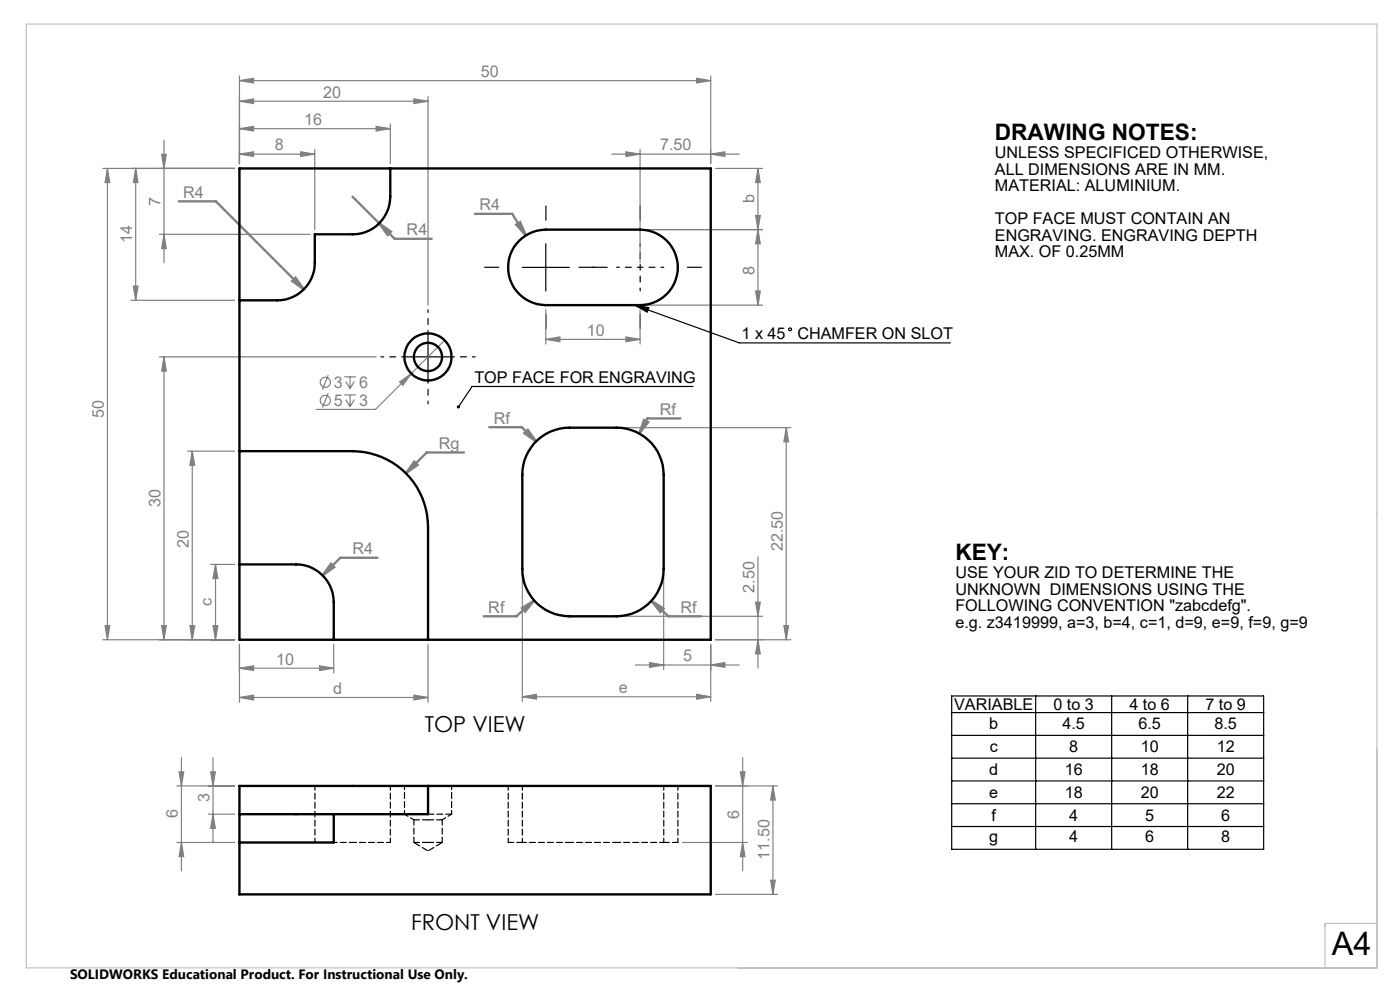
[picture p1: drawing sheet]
<svg xmlns="http://www.w3.org/2000/svg" width="297mm" height="210mm" viewBox="0 0 297 210" stroke-linecap="round" stroke-linejoin="round" font-family="sans-serif">
<g fill="none" stroke="#808080" stroke-width=".25">
<path d="M50.8 17.1l3-.5v1zM50.8 16.1v18.6M50.8 17.1h100M147.8 16.6l3 .5-3 .5zM150.8 16.1v18.6M21.8 35.7h28M22.8 35.7l.5 3h-1zM22.8 35.7v100M28.8 35.7v28M28.8 35.7l.5 3h-1zM34.3 32.7h1l-.5 3zM34.8 29.7v26"/>
<path d="M50.8 32.7l3-.5v1zM50.8 27.3l3-.5v1zM50.8 21.5l3-.5v1zM50.8 32.7h16M50.8 27.3h32M50.8 21.5h40M63.8 32.2l3 .5-3 .5zM66.8 31.7v17M79.8 26.8l3 .5-3 .5zM82.8 26.3v8.4M87.8 21l3 .5-3 .5zM90.8 20.5v44.2"/>
<path d="M129.8 32.7h27M132.8 32.2l3 .5-3 .5zM135.8 31.7v24M150.8 32.7l3-.5v1zM151.8 35.7h10M160.8 35.7l.5 3h-1zM160.8 35.7v29M33.8 49.7h32M34.8 49.7l.5 3h-1zM136.8 48.7h25M160.3 45.7h1l-.5 3zM160.8 48.7l.5 3h-1z"/>
<path d="M27.8 63.7h22M28.3 60.7h1l-.5 3zM33.8 75.7h46M34.8 75.7v60M34.8 75.7l.5 3h-1zM69.6 79.6l-1.2 3M73 79.9h2.5M74.3 79.9v2.5M94.3 72.2l-14.6 14.6h-12.6M115.8 72l3-.5v1zM115.8 65.7v7.3M115.8 72h20"/>
<path d="M132.8 71.5l3 .5-3 .5zM135.8 65.7v7.3M136.8 64.7h25M160.3 61.7h1l-.5 3zM39.8 95.7h10M40.8 95.7l.5 3h-1zM40.8 95.7v40M69.6 83.4l-1.2 3.1M73 83.8h2.5M73.3 80.9l1 1.5M73.3 84.8l1 1.4M74.3 83.8v2.4"/>
<path d="M75.2 80.9l-.9 1.5M75.2 84.8l-.9 1.4M84.8 81l2.4-1.7-1.7 2.4zM131.8 90.7h36M166.8 90.7l.5 3h-1zM166.8 90.7v45M44.7 119.7h5.1M45.7 119.7v16M45.7 119.7l.5 3h-1zM160.8 118.1v23.6M21.8 135.7h28M22.3 132.7h1l-.5 3z"/>
<path d="M34.3 132.7h1l-.5 3zM40.3 132.7h1l-.5 3zM45.2 132.7h1l-.5 3zM50.8 136.7v12.3M70.8 136.7v6M90.8 136.7v12.3M110.8 121.7v27.1M131.8 130.7h30M140.8 121.7v20.4M150.8 136.7v12.1M160.3 127.7h1l-.5 3zM160.8 135.7l.5 3h-1z"/>
<path d="M166.3 132.7h1l-.5 3zM167.8 135.7h-16M50.8 141.7l3-.5v1zM50.8 147.9l3-.4v1zM50.8 141.7h20M50.8 147.9h40M67.8 141.2l3 .5-3 .5zM87.8 147.5l3 .4-3 .6zM110.8 147.8l3-.5v1zM110.8 147.8h40M134.8 141.1h22M137.8 140.5l3 .6-3 .5z"/>
<path d="M147.8 147.3l3 .5-3 .5zM150.8 141.1l3-.6v1.1zM37.5 178.7h12.3M37.5 166.7h12.3M38 163.7h1l-.5 3zM38.5 160.7v24M38.5 178.7l.5 3h-1zM44.2 172.7h5.6M44.7 163.7h1l-.5 3zM45.2 172.7l.5 3h-1zM45.2 160.7v18M144.8 178.7h13.8"/>
<path d="M151.8 166.7h13.2M157.1 163.7h.9l-.4 3zM157.6 160.7v24M157.6 178.7l.4 3h-.9zM164 166.7v23M164 166.7l.5 3h-1zM151.8 189.7h13.2M163.5 186.7h1l-.5 3z"/>
<circle cx="69" cy="84.9" r="1.08"/>
<circle cx="69" cy="81.1" r="1.08"/>
</g>
<g fill="none" stroke="#000" stroke-width=".25">
<path d="M110.8 56.7h10M115.8 51.7v10M85.8 75.7h10M90.8 70.7v10M134.7 64.7l22.1 8h44.8M134.7 64.7l3 .6-.4 .9zM147 82h-46.8l-2.9 4.3M201.9 147.6h66.2v32.6h-66.2zM201.9 151.2h66.2M201.9 156h66.2M219.7 147.6v32.6M235.8 147.6v32.6"/>
<path d="M252 147.6v32.6M201.9 160.8h66.2M201.9 165.7h66.2M201.9 170.5h66.2M201.9 175.3h66.2"/>
<circle cx="167.6" cy="69.9" r=".31"/>
</g>
<g fill="none" stroke="#808080" stroke-width=".5">
<path d="M37.9 42.7h7.9l18.7 18.7M62 59.6l.7-.7 1.8 2.5zM74.8 41.7l5.6 5.7M80.4 47.4l2.5 1.7-.7 .7zM80.4 47.4l3.3 3.3h7.9M100.8 45.4h7.9l2.8 4.5M109.5 47.7l.8-.6 1.2 2.8zM87.9 97.9l.7 .7-2.5 1.8zM98.4 96h-7.9l-4.4 4.4M103.8 90.6h6.9l3 3.1M111.2 91.9l.8-.7 1.7 2.5zM136.6 89.1l.9 .5-1.9 2.4z"/>
<path d="M144.3 88.8h-6.9l-1.8 3.2M70.2 119.6l.7 .7-2.5 1.8zM80.1 118.3h-7.9l-3.8 3.8M110.7 129l2.6-1.6-1.9 2.3zM113.3 127.4l-3.8 3.3h-6.9M138.2 127.5l2.6 1.6-.7 .7zM138.2 127.5l3.6 3.2h7"/>
</g>
<path d="M105.8 56.7h-3M115.8 46.7v-3M125.8 56.7h3M125.8 56.7h-3M125.8 56.7h.1M135.8 46.7v-3M145.8 56.7h3M115.8 66.7v3M135.8 66.7v3" fill="none" stroke="#000" stroke-width=".25" stroke-dasharray="15.2 1.3 1.3 1.3"/>
<path d="M135.8 56.7h5M135.8 56.7v-5M135.8 56.7h-5M135.8 56.7v5M85.8 75.7h-5M90.8 70.7v-5M95.8 75.7h5M90.8 80.7v5" fill="none" stroke="#000" stroke-width=".25" stroke-dasharray="15.2 1.3 1.3 1.3" stroke-dashoffset="14.6"/>
<path d="M5.6 5.1h286.5v200.2h-286.5zM292.1 195.9h-11v9.4" fill="none" stroke="#c0c0c0" stroke-width=".25"/>
<path d="M134.7 64.7l3 .6-.4 .9zM96.9 86.1l.1 .5 .3-.3-.3 .3a.34 .34 0 0 0 .5-.1 .34 .34 0 0 0-.1-.5 .34 .34 0 0 0-.5 .1z" fill="#000"/>
<g fill="#808080">
<path d="M147.8 16.6l3 .5-3 .5zM50.8 17.1l3-.5v1z"/>
<path d="M150.8 141.1l3-.6v1.1zM137.8 140.5l3 .6-3 .5zM147.8 147.3l3 .5-3 .5zM110.8 147.8l3-.5v1z"/>
<path d="M50.8 141.7l3-.5v1zM67.8 141.2l3 .5-3 .5zM50.8 147.9l3-.4v1zM87.8 147.5l3 .4-3 .6zM132.8 32.2l3 .5-3 .5zM150.8 32.7l3-.5v1zM84.8 81l.7 .7 1.7-2.4zM50.8 32.7l3-.5v1zM63.8 32.2l3 .5-3 .5zM50.8 27.3l3-.5v1zM79.8 26.8l3 .5-3 .5zM50.8 21.5l3-.5v1zM87.8 21l3 .5-3 .5z"/>
<path d="M40.3 132.7h1l-.5 3zM40.8 95.7l.5 3h-1zM166.3 132.7h1l-.5 3zM166.8 90.7l.5 3h-1z"/>
<path d="M157.6 178.7l.4 3h-.9zM157.1 163.7h.9l-.4 3z"/>
<path d="M160.8 48.7l.5 3h-1zM160.3 61.7h1l-.5 3z"/>
<path d="M44.7 163.7h1l-.5 3zM45.2 172.7l.5 3h-1zM38 163.7h1l-.5 3zM38.5 178.7l.5 3h-1zM164 166.7l.5 3h-1zM163.5 186.7h1l-.5 3zM22.8 35.7l.5 3h-1zM22.3 132.7h1l-.5 3zM45.7 119.7l.5 3h-1zM45.2 132.7h1l-.5 3zM160.3 127.7h1l-.5 3zM160.8 135.7l.5 3h-1zM160.8 35.7l.5 3h-1zM160.3 45.7h1l-.5 3zM34.3 32.7h1l-.5 3zM34.8 49.7l.5 3h-1zM28.8 35.7l.5 3h-1zM28.3 60.7h1l-.5 3zM34.8 75.7l.5 3h-1zM34.3 132.7h1l-.5 3z"/>
<path d="M115.8 72l3-.5v1zM132.8 71.5l3 .5-3 .5z"/>
<path d="M70.2 119.6l-1.8 2.5 2.5-1.8zM136.6 89.1l-1 2.9 1.9-2.4zM87.9 97.9l-1.8 2.5 2.5-1.8zM109.5 47.7l2 2.2-1.2-2.8zM110.7 129l.7 .7 1.9-2.3zM138.2 127.5l1.9 2.3 .7-.7zM62.7 58.9l-.7 .7 2.5 1.8zM80.4 47.4l1.8 2.4 .7-.7zM111.2 91.9l2.5 1.8-1.7-2.5z"/>
</g>
<g fill="none" stroke="#000" stroke-width=".5">
<path d="M50.8 35.7h100v100h-100zM82.8 35.7v6a8 8 0 0 1-8 8h-8v6a7.9 7.9 0 0 1-8 8h-8M110.1 51.1a8.1 8.1 0 0 1 5.7-2.4h20a8 8 0 0 1 8 8 8 8 0 0 1-8 8h-20a8 8 0 0 1-7.4-4.9 8 8 0 0 1 1.7-8.7zM50.8 95.7h24a16 16 0 0 1 16 16v24M113.3 94a10 10 0 0 1 7.5-3.3h10a10 10 0 0 1 10 10v20a10 10 0 0 1-10 10h-10a10 10 0 0 1-10-10v-20a9.9 9.9 0 0 1 2.5-6.7zM50.8 119.7h12a8 8 0 0 1 8 8v8M50.8 172.7h20M50.8 166.7h100v23h-100zM70.8 172.7v6h-20M90.8 166.7v6h-20"/>
<circle cx="90.8" cy="75.7" r="5"/>
<circle cx="90.8" cy="75.7" r="3"/>
</g>
<path d="M66.8 178.7v-12M82.8 178.7v-12M107.8 166.7v12M110.8 166.7v12M140.8 178.7v-12M143.8 178.7v-12" fill="none" stroke="#000" stroke-width=".25" stroke-dasharray="1.3 .6" stroke-dashoffset=".3"/>
<path d="M82.8 178.7h-8M85.8 172.7l2 1.2M93.8 173.9l2-1.2M110.8 178.7h10M120.8 178.7h10M130.8 178.7h10" fill="none" stroke="#000" stroke-width=".25" stroke-dasharray="1.3 .6" stroke-dashoffset=".4"/>
<path d="M90.8 172.7h5" fill="none" stroke="#000" stroke-width=".25" stroke-dasharray="1.3 .6"/>
<path d="M87.8 178.7h3M87.8 173.9v4.8M90.8 173.9h-3M90.8 178.7h3M93.8 173.9h-3M93.8 178.7v-4.8M107.8 178.7h3M140.8 178.7h3" fill="none" stroke="#000" stroke-width=".25" stroke-dasharray="1.3 .6" stroke-dashoffset=".1"/>
<path d="M70.8 178.7h4M85.8 166.7v6M95.8 172.7v-6" fill="none" stroke="#000" stroke-width=".25" stroke-dasharray="1.3 .6" stroke-dashoffset=".5"/>
<path d="M87.8 178.7l3 1.8M90.8 180.5l3-1.8" fill="none" stroke="#000" stroke-width=".25" stroke-dasharray="1.3 .6" stroke-dashoffset="-.2"/>
<text font-size="6.9" x="282.6" y="202.6">A4</text>
<g font-size="4.8">
<text x="211.1" y="29.8">DRAWING NOTES:</text>
<text x="202.7" y="118.8">KEY:</text>
</g>
<g font-size="4.7">
<text x="90.1" y="155.2">TOP VIEW</text>
<text x="87.2" y="197.3">FRONT VIEW</text>
</g>
<g font-size="3.4" fill="#808080">
<text x="102" y="16.3">50</text>
<text x="68.5" y="20.7">20</text>
<text x="64.5" y="26.5">16</text>
<text x="58.3" y="31.9">8</text>
<text x="140" y="31.9">7.50</text>
<text x="38.9" y="41.9">R4</text>
<text x="34" y="43.7" transform="rotate(-90 34 43.7)">7</text>
<text x="101.7" y="44.6">R4</text>
<text x="160" y="43.2" transform="rotate(-90 160 43.2)">b</text>
<text x="28" y="51.6" transform="rotate(-90 28 51.6)">14</text>
<text x="86.3" y="49.8">R4</text>
<text x="160" y="58.3" transform="rotate(-90 160 58.3)">8</text>
<text x="124.5" y="71.2">10</text>
<text x="70.8" y="82.2">3</text>
<text x="76.2" y="82.2">6</text>
<text x="22" y="88.7" transform="rotate(-90 22 88.7)">50</text>
<text x="70.8" y="86.1">5</text>
<text x="76.2" y="86.1">3</text>
<text x="104.7" y="89.8">Rf</text>
<text x="139.9" y="87.9">Rf</text>
<text x="93.1" y="95.2">Rg</text>
<text x="34" y="107.6" transform="rotate(-90 34 107.6)">30</text>
<text x="40" y="116.2" transform="rotate(-90 40 116.2)">20</text>
<text x="74.8" y="117.5">R4</text>
<text x="166" y="116.9" transform="rotate(-90 166 116.9)">22.50</text>
<text x="160" y="125.7" transform="rotate(-90 160 125.7)">2.50</text>
<text x="45" y="128.6" transform="rotate(-90 45 128.6)">c</text>
<text x="103.6" y="129.9">Rf</text>
<text x="144.4" y="129.9">Rf</text>
<text x="58.6" y="141">10</text>
<text x="144.9" y="140.3">5</text>
<text x="70.6" y="147.2">d</text>
<text x="131.3" y="147">e</text>
<text x="37.7" y="173.4" transform="rotate(-90 37.7 173.4)">6</text>
<text x="44.4" y="170.2" transform="rotate(-90 44.4 170.2)">3</text>
<text x="156.8" y="173.7" transform="rotate(-90 156.8 173.7)">6</text>
<text x="163.2" y="182.4" transform="rotate(-90 163.2 182.4)">11.50</text>
</g>
<g font-size="3.4">
<text x="211.1" y="33.6">UNLESS SPECIFICED OTHERWISE,</text>
<text x="211.1" y="37.1">ALL DIMENSIONS ARE IN MM.</text>
<text x="211.1" y="40.6">MATERIAL: ALUMINIUM.</text>
<text x="211.1" y="47.6">TOP FACE MUST CONTAIN AN</text>
<text x="211.1" y="51.1">ENGRAVING. ENGRAVING DEPTH</text>
<text x="211.1" y="54.6">MAX. OF 0.25MM</text>
<text x="157.3" y="71.9">1 x 45</text>
<text x="169.2" y="71.9">CHAMFER ON SLOT</text>
<text x="100.6" y="81.2">TOP FACE FOR ENGRAVING</text>
<text x="202.7" y="122.6">USE YOUR ZID TO DETERMINE THE</text>
<text x="202.7" y="126.1">UNKNOWN DIMENSIONS USING THE</text>
<text x="202.7" y="129.6">FOLLOWING CONVENTION &quot;zabcdefg&quot;.</text>
<text x="202.7" y="133.1">e.g. z3419999, a=3, b=4, c=1, d=9, e=9, f=9, g=9</text>
<text x="202.4" y="150.6">VARIABLE</text>
<text x="209.9" y="154.7">b</text>
<text x="223.5" y="150.6">0 to 3</text>
<text x="225.4" y="154.7">4.5</text>
<text x="239.6" y="150.6">4 to 6</text>
<text x="241.5" y="154.7">6.5</text>
<text x="255.7" y="150.6">7 to 9</text>
<text x="257.6" y="154.7">8.5</text>
<text x="210" y="159.6">c</text>
<text x="226.8" y="159.6">8</text>
<text x="242" y="159.6">10</text>
<text x="258.1" y="159.6">12</text>
<text x="209.9" y="164.4">d</text>
<text x="225.9" y="164.4">16</text>
<text x="242" y="164.4">18</text>
<text x="258.1" y="164.4">20</text>
<text x="209.9" y="169.2">e</text>
<text x="225.9" y="169.2">18</text>
<text x="242" y="169.2">20</text>
<text x="258.1" y="169.2">22</text>
<text x="209.9" y="178.5">g</text>
<text x="210.3" y="174">f</text>
<text x="226.8" y="174">4</text>
<text x="226.8" y="178.5">4</text>
<text x="242.9" y="174">5</text>
<text x="242.9" y="178.5">6</text>
<text x="259.1" y="174">6</text>
<text x="259.1" y="178.5">8</text>
</g>
<text font-size="2.9" x="14.9" y="207.6">SOLIDWORKS Educational Product. For Instructional Use Only.</text>
</svg>
